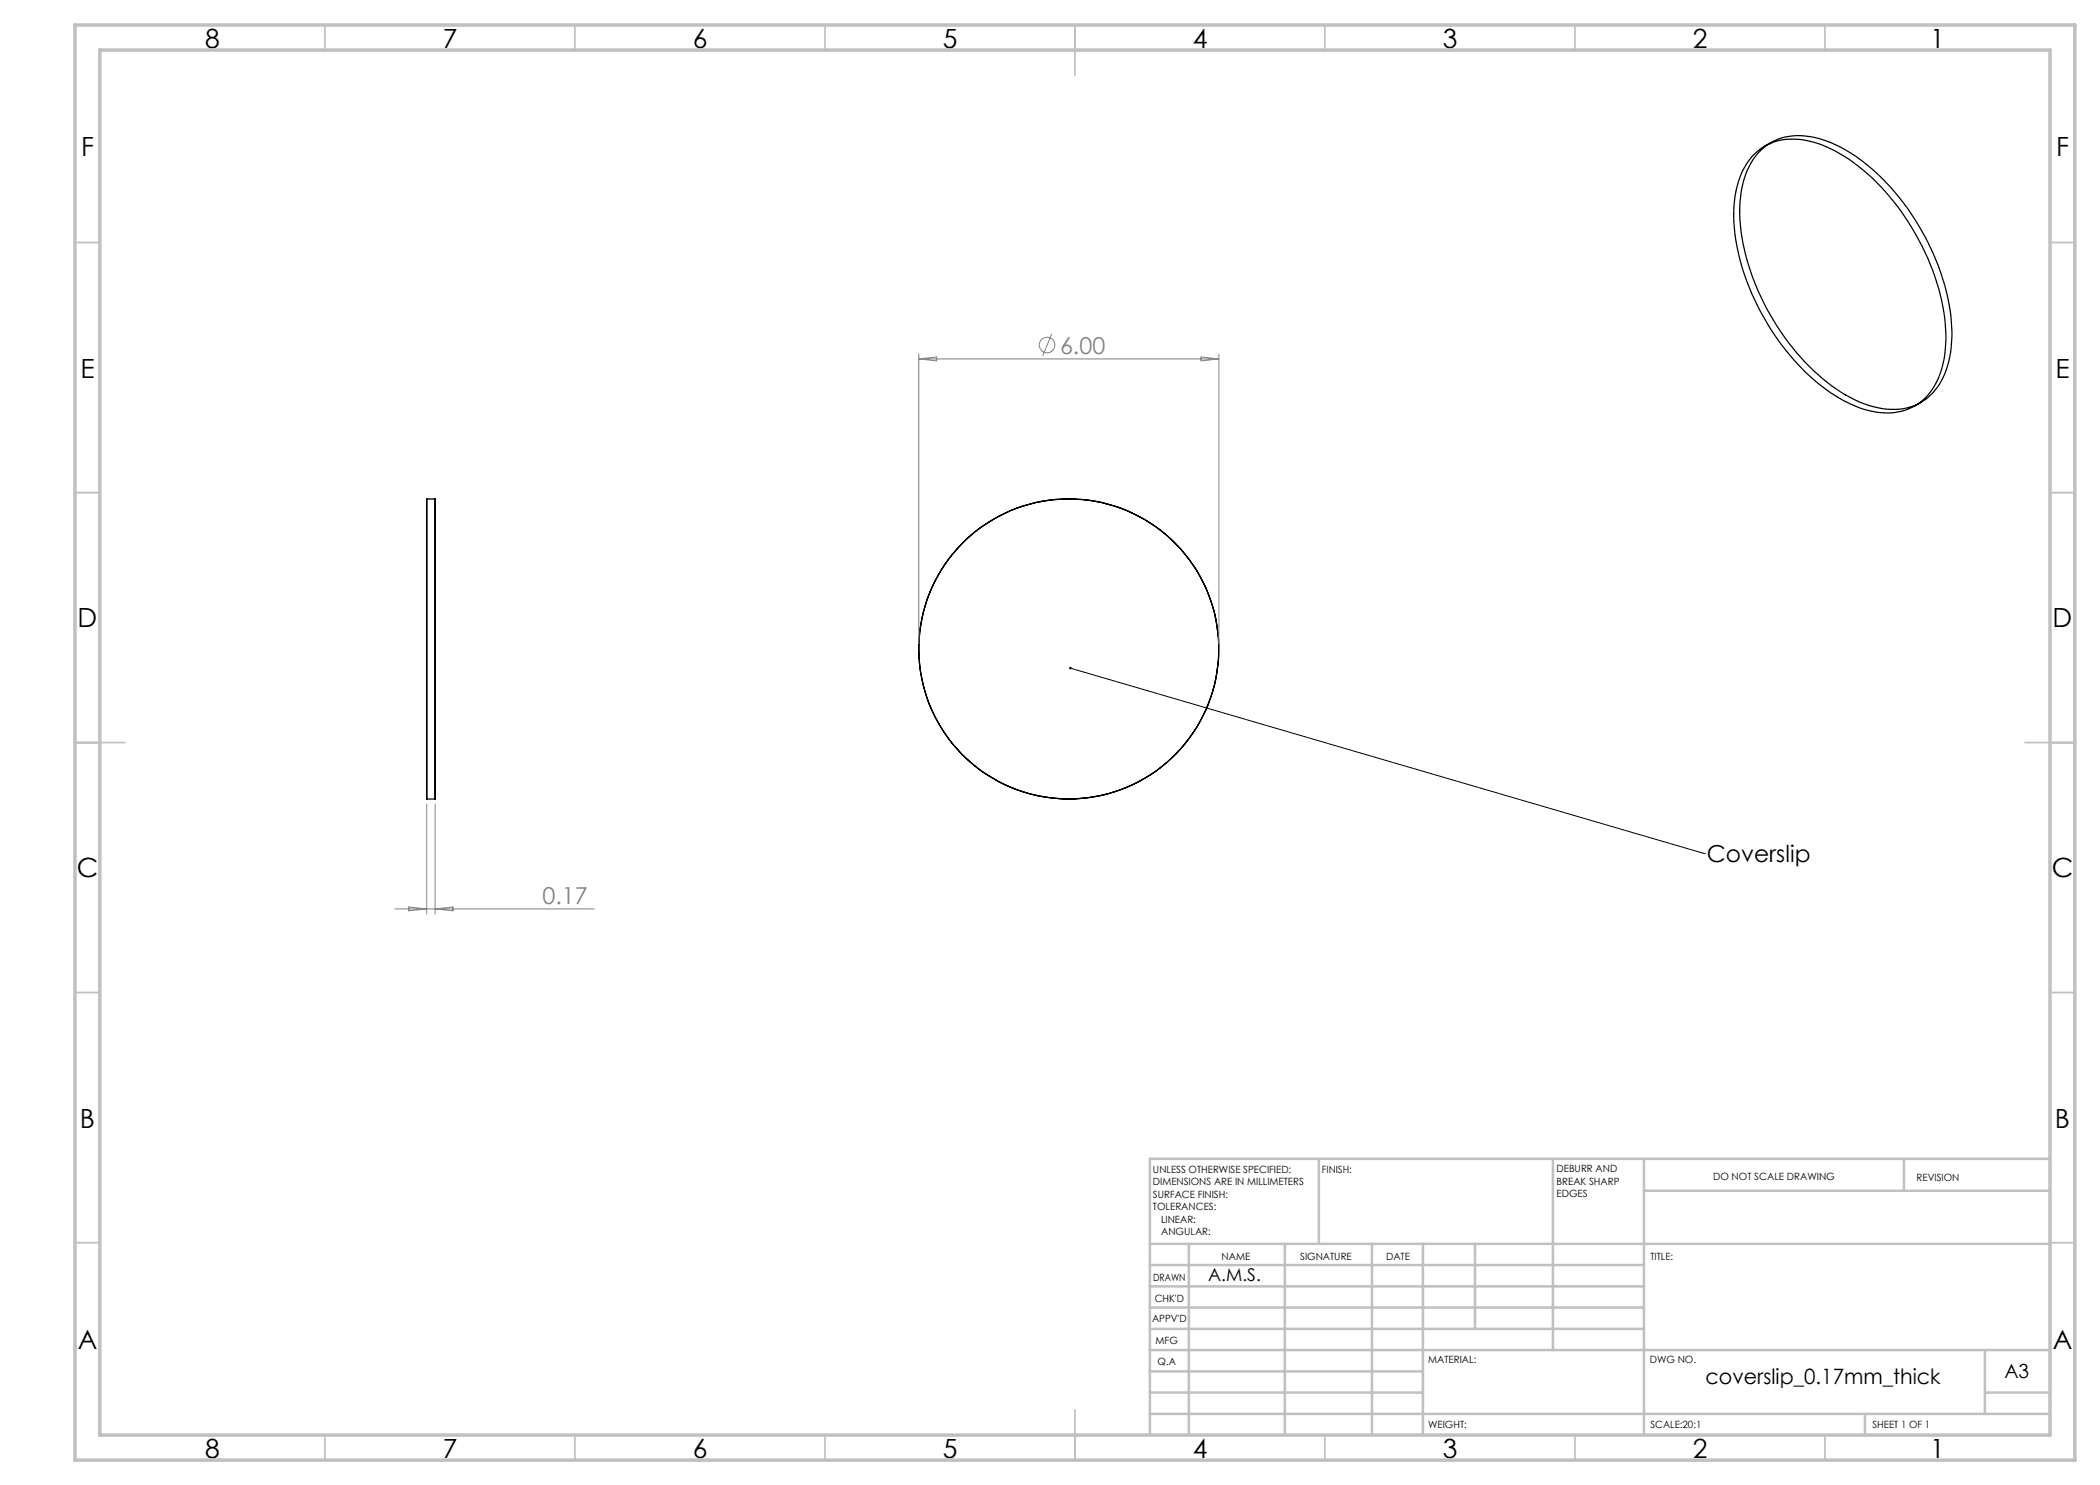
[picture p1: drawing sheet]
<svg xmlns="http://www.w3.org/2000/svg" width="420mm" height="297mm" viewBox="0 0 420 297" stroke-linecap="round" stroke-linejoin="round" font-family="sans-serif">
<g fill="none" stroke="#000" stroke-width=".25">
<path d="M350.4 31.3a11.4 11.4 0 0 1 12-2.9 31.4 31.4 0 0 1 14.6 9.9 47.2 47.2 0 0 1 12.2 28.6 17.9 17.9 0 0 1-3.7 12.2 11.4 11.4 0 0 1-12 3 31.4 31.4 0 0 1-14.6-10 47.2 47.2 0 0 1-12.2-28.6 17.9 17.9 0 0 1 3.7-12.2zM352.2 30.1a11.1 11.1 0 0 1 10.5-2.7 29.8 29.8 0 0 1 14.7 9.3 48.7 48.7 0 0 1 12.8 27.3 20.5 20.5 0 0 1-2.5 13.1 10.7 10.7 0 0 1-11.2 4.6 27 27 0 0 1-13.8-7.6 48.6 48.6 0 0 1-14.7-30.2 19.1 19.1 0 0 1 3.1-12.7zM354.2 28.5l-1.2 .7M85.3 99.8v60zM85.3 99.8h1.7M87 99.8v60zM384.2 80.5l-1.2 .7M85.3 159.8h1.7"/>
<circle cx="213.8" cy="129.8" r="30"/>
</g>
<g fill="none" stroke="#808080" stroke-width=".2">
<path d="M183.8 70.8v58M183.8 71.8h60M183.8 71.8l3.5-.4v.8zM210.3 66.8l-1.8 4.4M240.2 71.4l3.6 .4-3.6 .4zM243.8 70.8v58M85.3 160.8v22M87 160.8v22M79 181.8h39.9M81.8 181.4l3.5 .4-3.5 .4zM87 181.8l3.6-.4v.8z"/>
<circle cx="209.4" cy="69" r="1.56"/>
</g>
<path d="M214.1 133.6l126.8 37.1M340.9 170.7h.1" fill="none" stroke="#000" stroke-width=".2"/>
<g fill="none" stroke="#c0c0c0" stroke-width=".35">
<path d="M65 5v5M115 5v5M165 5v5M215 5v10M265 5v5M315 5v5M365 5v5M15 48.5h5M410 48.5h5M15 98.5h5M410 98.5h5M15 148.5h10"/>
<path d="M405 148.5h10M15 198.5h5M410 198.5h5M15 248.5h5M410 248.5h5M65 287v5M115 287v5M165 287v5M215 282v10M265 287v5M315 287v5M365 287v5"/>
</g>
<g fill="none" stroke="#c0c0c0" stroke-width=".5">
<path d="M263.8 231.8v17M310.6 231.8v38.2M328.8 231.8v55.2M328.8 238.2h81.2M380.8 231.8v6.4M410 231.8h-180v55.2M230 248.8h180M230 257.3h98.8M230 253h98.8M237.8 248.8v38.2M257 248.8v38.2M274.4 248.8v38.2"/>
<path d="M284.6 248.8v38.2M295 248.8v17M230 265.8h98.8M230 261.5h98.8M230 278.5h54.6M230 274.3h54.6M230 270h180M397 278.5h13M397 270v12.8M230 282.8h180M373 282.8v4.2"/>
</g>
<path d="M15 5h400v287h-400zM20 10h390v277h-390z" fill="none" stroke="#c0c0c0" stroke-width=".7"/>
<path d="M213.9 133.5a.25 .25 0 0 1 .4 0 .25 .25 0 0 1-.2 .4 .25 .25 0 0 1-.3-.3h.3h-.3z" fill="#000"/>
<g font-size="5.3">
<text x="41" y="9.5">8</text>
<text x="88.5" y="9.5">7</text>
<text x="138.5" y="9.5">6</text>
<text x="188.5" y="9.5">5</text>
<text x="238.5" y="9.5">4</text>
<text x="288.5" y="9.5">3</text>
<text x="338.5" y="9.5">2</text>
<text x="386" y="9.5">1</text>
<text x="16.2" y="31.3">F</text>
<text x="411.2" y="31.3">F</text>
<text x="16.1" y="75.5">E</text>
<text x="411.1" y="75.5">E</text>
<text x="15.5" y="125.5">D</text>
<text x="410.5" y="125.5">D</text>
<text x="15.4" y="175.5">C</text>
<text x="410.4" y="175.5">C</text>
<text x="16" y="225.5">B</text>
<text x="411" y="225.5">B</text>
<text x="15.5" y="269.8">A</text>
<text x="410.5" y="269.8">A</text>
<text x="41" y="291.5">8</text>
<text x="88.5" y="291.5">7</text>
<text x="138.5" y="291.5">6</text>
<text x="188.5" y="291.5">5</text>
<text x="238.5" y="291.5">4</text>
<text x="288.5" y="291.5">3</text>
<text x="338.5" y="291.5">2</text>
<text x="386" y="291.5">1</text>
</g>
<g font-size="4.7" fill="#808080">
<text x="212" y="70.7">6.00</text>
<text x="108.5" y="180.8">0.17</text>
</g>
<text font-size="4.7" x="341.4" y="172.4">Coverslip</text>
<text font-size="4.2" x="341.1" y="276.8">coverslip_0.17mm_thick</text>
<text font-size="3.9" x="400.9" y="275.5">A3</text>
<text font-size="3.5" x="241.6" y="256.1">A.M.S.</text>
<g font-size="2">
<text x="230.6" y="234.6">UNLESS OTHERWISE SPECIFIED:</text>
<text x="230.6" y="237.1">DIMENSIONS ARE IN MILLIMETERS</text>
<text x="230.6" y="239.6">SURFACE FINISH:</text>
<text x="264.4" y="234.6">FINISH:</text>
<text x="311.3" y="234.5">DEBURR AND</text>
<text x="311.3" y="237">BREAK SHARP</text>
<text x="311.3" y="239.5">EDGES</text>
<text x="342.6" y="236">DO NOT SCALE DRAWING</text>
<text x="383.3" y="236.2">REVISION</text>
<text x="230.6" y="242.1">TOLERANCES:</text>
<text x="232.2" y="244.6">LINEAR:</text>
<text x="232.2" y="247.1">ANGULAR:</text>
<text x="244.3" y="252">NAME</text>
<text x="260" y="251.9">SIGNATURE</text>
<text x="277.2" y="251.9">DATE</text>
<text x="330.1" y="251.9">TITLE:</text>
<text x="230.6" y="256.1">DRAWN</text>
<text x="230.9" y="260.3">CHK'D</text>
<text x="230.4" y="264.4">APPV'D</text>
<text x="231.1" y="268.8">MFG</text>
<text x="231.5" y="273">Q.A</text>
<text x="285.6" y="272.5">MATERIAL:</text>
<text x="330" y="272.5">DWG NO.</text>
<text x="285.6" y="285.5">WEIGHT:</text>
<text x="330.1" y="285.6">SCALE:20:1</text>
<text x="374.5" y="285.6">SHEET 1 OF 1</text>
</g>
</svg>
